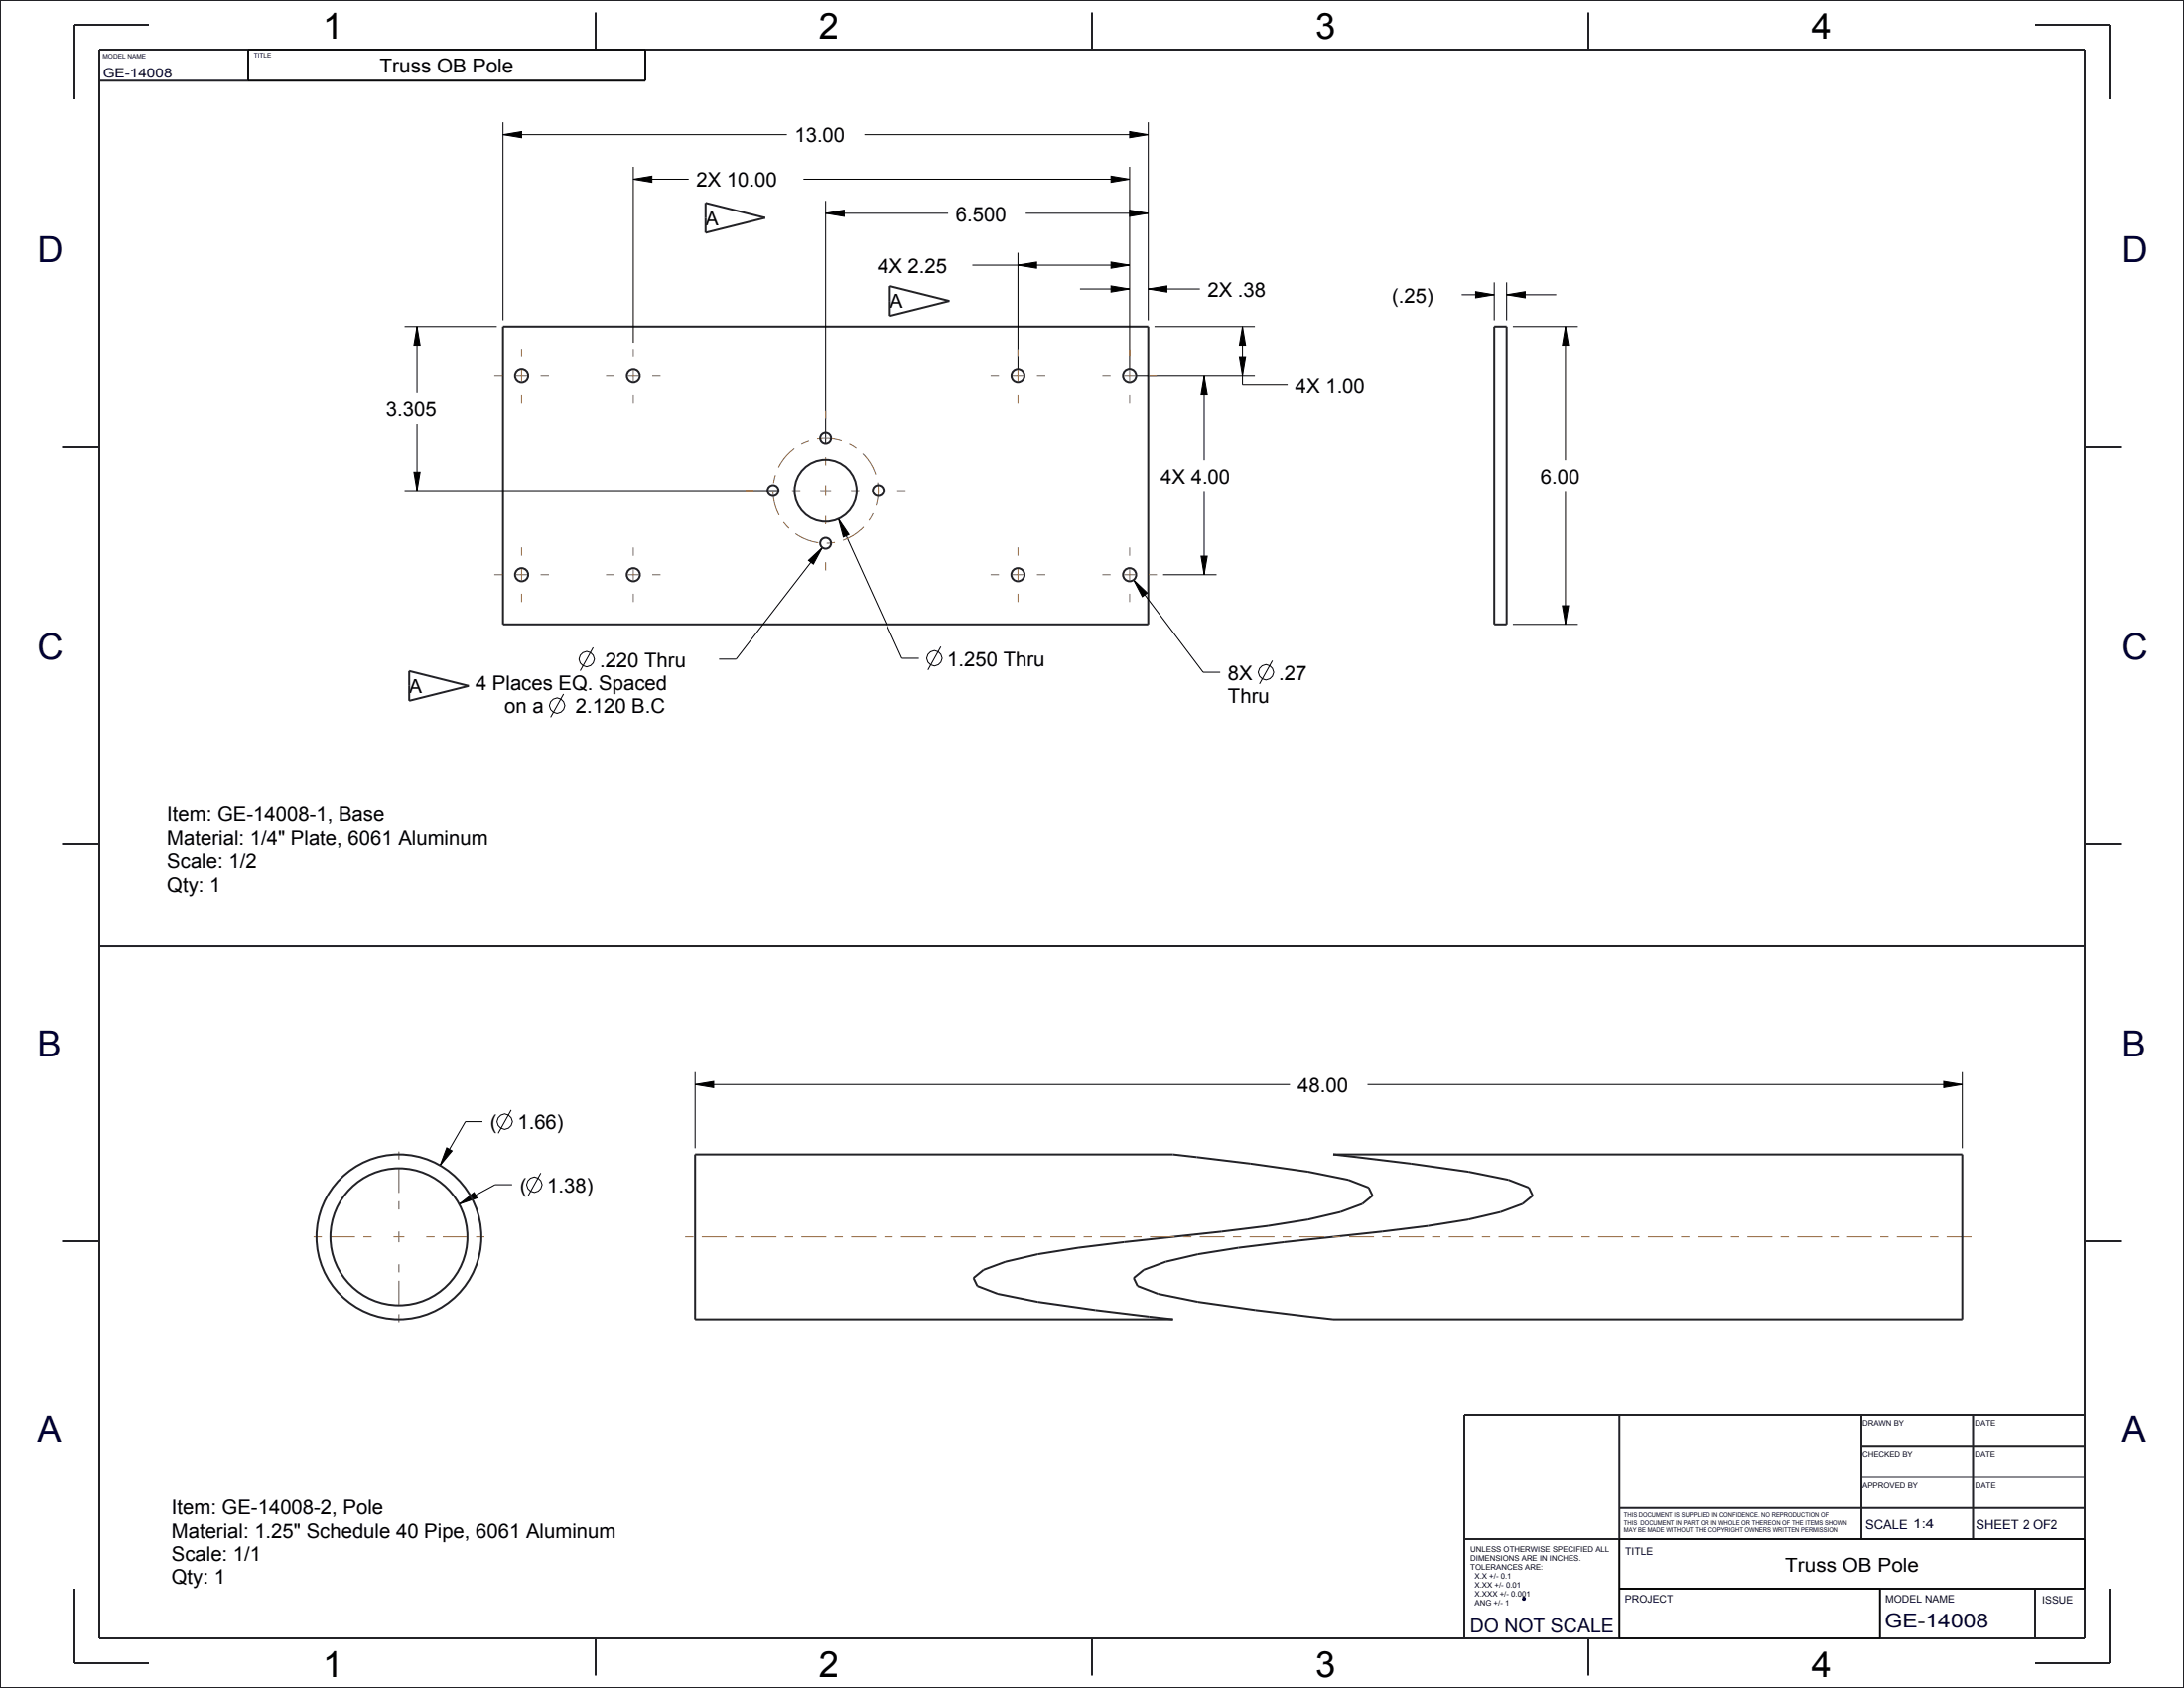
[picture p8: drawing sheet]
<svg xmlns="http://www.w3.org/2000/svg" width="559mm" height="432mm" viewBox="0 0 559 432" stroke-linecap="round" stroke-linejoin="round" font-family="sans-serif">
<path d="M389.6 408.8l.4-.1 .2 .4-.4 .1z" fill="none" stroke="#003" stroke-width=".51"/>
<g fill="#000">
<path d="M128.7 34.5l4.8-.8v1.5zM289 33.7l4.8 .8-4.8 .7zM162 45.8l4.8-.7v1.5zM211.2 54.6l4.8-.8v1.6zM284.3 45.1l4.7 .7-4.7 .8zM289 53.8l4.8 .8-4.8 .8zM260.5 67.8l4.7-.8v1.6zM284.3 73.1l4.7 .8-4.7 .8zM284.3 67l4.7 .8-4.7 .8zM293.8 73.9l4.8-.8v1.6zM377.6 74.6l4.7 .8-4.7 .8zM385.5 75.4l4.8-.8v1.6z"/>
<path d="M106.7 83.5l.8 4.8h-1.6zM308.1 96.2l.8 4.8h-1.6zM317.9 83.5l.8 4.8h-1.6zM317.1 91.5h1.6l-.8 4.7zM400.5 83.5l.8 4.8h-1.6zM105.9 120.7h1.6l-.8 4.8zM214.5 132.7l2.7 4-1.4 .7zM206.9 143.3l3.5-3.2-2.3 4.2zM290 148.4l3.5 3.3-1.2 .9zM307.3 142.3h1.6l-.8 4.7zM399.7 155h1.6l-.8 4.7zM177.9 277.4l4.7-.8v1.6z"/>
<path d="M497.3 276.6l4.8 .8-4.8 .8zM114.3 293.6l1.4 .8-3.1 3.7zM117.5 308l3.8-2.9 .7 1.4z"/>
</g>
<g fill="none" stroke="#000" stroke-width=".25">
<path d="M63.5 12.7h101.6v7.9h-101.6zM128.7 34.5l4.8-.8v1.5zM128.7 31.3v50.6M128.7 34.5h72.6M221.2 34.5h72.6M289 33.7l4.8 .8-4.8 .7zM293.8 31.3v50.6M162 45.8l4.8-.7v1.5zM162 42.7v44.9M162 45.8h14.2M205.6 45.8h83.4M211.2 54.6l4.8-.8v1.6z"/>
<path d="M211.2 51.4v62M211.2 54.6h31.4M262.4 54.6h31.4M284.3 45.1l4.7 .7-4.7 .8zM289 53.8l4.8 .8-4.8 .8zM289 42.7v51.9M248.8 67.8h40.2M260.5 67.8l4.7-.8v1.6zM260.5 64.7v29.9M276.3 73.9h12.7M284.3 73.1l4.7 .8-4.7 .8zM284.3 67l4.7 .8-4.7 .8z"/>
<path d="M293.8 73.9l4.8-.8v1.6zM293.8 73.9h13.2M374 75.4h8.3M377.6 74.6l4.7 .8-4.7 .8zM382.3 72.2v9.7M385.5 75.4l4.8-.8v1.6zM385.5 72.2v9.7M385.5 75.4h12.7M103.5 83.5h23.6M106.7 83.5l.8 4.8h-1.6zM106.7 83.5v17M290.6 96.2h30.5"/>
<path d="M295.4 83.5h25.7M308.1 96.2l.8 4.8h-1.6zM308.1 96.2v21.4M317.1 91.5h1.6l-.8 4.7zM317.9 83.5l.8 4.8h-1.6zM317.9 83.5v15h11.6M387.1 83.5h16.6M400.5 83.5l.8 4.8h-1.6zM400.5 83.5v34.1M106.7 108.5v17M103.5 125.5h95.7M105.9 120.7h1.6l-.8 4.8z"/>
<path d="M214.5 132.7l2.7 4-1.4 .7zM214.5 132.7l16.2 35.7h4.4M308.1 125.6v21.4M400.5 125.6v34.1M206.9 143.3l3.5-3.2-2.3 4.2zM210.4 140.1l-22 28.5h-4.4M290 148.4l3.5 3.3-1.2 .9zM290 148.4l17.8 23.6h4.4M297.6 147h13.7M307.3 142.3h1.6l-.8 4.7zM387.1 159.7h16.6M399.7 155h1.6l-.8 4.7z"/>
<path d="M144.2 177.5l-3.3 6M151.8 165.6l-3.3 6M240.7 165.4l-3.3 6M325.6 169l-3.3 5.9M177.9 277.4l4.7-.8v1.6zM177.9 274.3v19.4M177.9 277.4h152.1M349.9 277.4h152.2M497.3 276.6l4.8 .8-4.8 .8zM502.1 274.3v19.4M114.3 293.6l1.4 .8-3.1 3.7zM123.4 286.9h-4.3l-6.5 11.2"/>
<path d="M130.8 283.9l-3.3 6M117.5 308l3.8-2.9 .7 1.4zM131 303h-4.3l-9.2 5M138.4 300.1l-3.3 5.9M414.3 406.4h119.1v-12.7h-119.1v25.4h66.7v-12.7"/>
<circle cx="150.1" cy="168.6" r="1.95"/>
<circle cx="239" cy="168.4" r="1.95"/>
<circle cx="323.9" cy="172" r="1.95"/>
<circle cx="142.5" cy="180.5" r="1.95"/>
<circle cx="129.1" cy="286.9" r="1.95"/>
<circle cx="136.7" cy="303" r="1.95"/>
</g>
<g fill="none" stroke="#222226" stroke-width=".51">
<path d="M0 0h558.8v431.8h-558.8zM25.4 12.7h508v406.4h-508zM38.1 6.3h-19.1v19.1M63.5 12.7v7.9M152.4 3.2v9.5M165.1 12.7v7.9h-139.7M279.4 3.2v9.5M406.4 3.2v9.5M520.7 6.3h19.1v19.1M180.5 51.9l15.3 3.8-15.3 3.8zM227.7 73.2l15.2 3.8-15.2 3.8zM128.7 83.5h165.1v76.2h-165.1z"/>
<path d="M382.3 83.5h3.2v76.2h-3.2zM15.9 114.3h9.5M533.4 114.3h9.5M104.7 171.7l15.2 3.8-15.2 3.8zM15.9 215.9h9.5M533.4 215.9h9.5M533.4 242.1h-508M300.1 295.3l19.9 2.4 14.7 2 10.3 2.1 5.2 2 1 2-2.6 2.2-5.6 2-8.3 1.9-10.3 1.7-11.8 1.4-36.7 4.2-10.4 1.6-8.2 1.9-5.6 2.1-2.6 2.1 1 2.1 5.2 2 10.2 2 14.8 2.1 19.8 2.4M341.1 295.3l19.9 2.4 14.7 2 10.3 2.1 5.2 2 1 2-2.6 2.2-5.6 2-8.3 1.9-10.3 1.7-11.8 1.4-36.7 4.2-10.4 1.6-8.2 1.9-5.6 2.1-2.6 2.1 1 2.1 5.2 2 10.2 2 14.8 2.1 19.8 2.4M15.9 317.5h9.5M533.4 317.5h9.5M414.3 361.9v57.2"/>
<path d="M476.3 377.8h57.1M476.3 369.9h57.1M476.3 361.9v31.8M504.8 361.9v31.8M533.4 361.9h-158.7v57.2M374.7 393.7h158.7M414.3 385.8h119.1M19 406.4v19h19.1M152.4 419.1v9.5M279.4 419.1v9.5M406.4 419.1v9.5M414.3 406.4h119.1"/>
<path d="M481 406.4v12.7M520.7 406.4v12.7M539.8 406.4v19h-19.1"/>
</g>
<!-- layer: 02___PRT_ALL_AXES -->
<g fill="none" stroke="#963" stroke-width=".25" stroke-dasharray="2.1 2.1 6.4 2.1" stroke-linecap="butt">
<path d="M126.5 96.2h2.7M133.5 89.2v2.8M140.4 96.2h-2.7M155 96.2h2.8M162 89.2v2.8M169 96.2h-2.8M253.5 96.2h2.8M260.5 89.2v2.8M267.4 96.2h-2.8M282 96.2h2.8M289 89.2v2.8M296 96.2h-2.7"/>
<path d="M133.5 103.2v-2.8M162 103.2v-2.8M211.2 105v3.1M211.2 119v-4M260.5 103.2v-2.8M289 103.2v-2.8M190.8 125.5h3M204.8 125.5h-4M211.2 132v4M217.7 125.5h4M224.7 125.5a13.5 13.5 0 0 0-19.8-11.9 13.5 13.5 0 0 0-1.2 23 13.5 13.5 0 0 0 20.9-9.6l.1-1.5M231.7 125.5h-3.1"/>
<path d="M126.5 147h2.7M133.5 140v2.8M133.5 154v-2.8M140.4 147h-2.7M155 147h2.8M162 140v2.8M162 154v-2.8M169 147h-2.7M211.2 145.9v-3M253.5 147h2.7M260.5 140v2.8M260.5 154v-2.8"/>
<path d="M267.4 147h-2.7M282 147h2.8M289 140v2.8M289 154v-2.8M296 147h-2.7M95.1 316.4h-16.4M102.1 309.4v-16.4M109.1 316.4h16.4M175.3 316.4h331M102.1 323.4v16.4"/>
</g>
<g fill="none" stroke="#963" stroke-width=".25">
<path d="M132.1 96.2h2.8M133.5 94.8v2.8M160.6 96.2h2.8M162 94.8v2.8M259.1 96.2h2.8M260.5 94.8v2.8M287.6 96.2h2.8M289 94.8v2.8M209.8 125.5h2.8M211.2 124.1v2.8M132.1 147h2.8M133.5 145.6v2.8"/>
<path d="M160.6 147h2.8M162 145.6v2.8M259.1 147h2.8M260.5 145.6v2.8M287.6 147h2.8M289 145.6v2.8M100.7 316.4h2.8M102.1 315v2.8"/>
</g>
<g fill="none" stroke="#222226" stroke-width=".51">
<path d="M300.1 295.3h-122.2v42.2h122.2M341.1 295.3h161v42.2h-161"/>
<circle cx="133.5" cy="96.2" r="1.68"/>
<circle cx="162" cy="96.2" r="1.65"/>
<circle cx="260.5" cy="96.2" r="1.65"/>
<circle cx="289" cy="96.2" r="1.68"/>
<circle cx="211.2" cy="112" r="1.4"/>
<circle cx="197.8" cy="125.5" r="1.4"/>
<circle cx="211.2" cy="125.5" r="7.9"/>
<circle cx="211.2" cy="138.9" r="1.4"/>
<circle cx="224.7" cy="125.5" r="1.4"/>
<circle cx="133.5" cy="147" r="1.68"/>
<circle cx="162" cy="147" r="1.68"/>
<circle cx="260.5" cy="147" r="1.68"/>
<circle cx="289" cy="147" r="1.68"/>
<circle cx="102.1" cy="316.4" r="21.1"/>
<circle cx="102.1" cy="316.4" r="17.5"/>
</g>
<g font-size="9.2">
<text x="82.5" y="9.9">1</text>
<text x="209.5" y="9.9">2</text>
<text x="336.5" y="9.9">3</text>
<text x="463.5" y="9.9">4</text>
<text x="82.5" y="429">1</text>
<text x="209.5" y="429">2</text>
<text x="336.5" y="429">3</text>
<text x="463.5" y="429">4</text>
</g>
<g font-size="9.2" fill="#003">
<text x="9.5" y="67.1">D</text>
<text x="542.9" y="67.1">D</text>
<text x="9.5" y="168.7">C</text>
<text x="542.9" y="168.7">C</text>
<text x="9.5" y="270.3">B</text>
<text x="542.9" y="270.3">B</text>
<text x="9.5" y="368.7">A</text>
<text x="542.9" y="368.7">A</text>
</g>
<g font-size="5.2">
<text x="203.3" y="36.4">13.00</text>
<text x="178.2" y="47.8">2X 10.00</text>
<text x="244.6" y="56.5">6.500</text>
<text x="224.6" y="69.8">4X 2.25</text>
<text x="309" y="75.9">2X .38</text>
<text x="356.1" y="77.4">(.25)</text>
<text x="331.4" y="100.5">4X 1.00</text>
<text x="98.8" y="106.5">3.305</text>
<text x="297" y="123.6">4X 4.00</text>
<text x="394.2" y="123.6">6.00</text>
<text x="153.4" y="170.6">.220 Thru</text>
<text x="242.4" y="170.4">1.250 Thru</text>
<text x="314.2" y="174">8X</text>
<text x="327.2" y="174">.27</text>
<text x="121.7" y="176.5">4 Places EQ. Spaced</text>
<text x="314.2" y="179.9">Thru</text>
<text x="129.1" y="182.5">on a</text>
<text x="147.3" y="182.5">2.120 B.C</text>
<text x="42.8" y="210.2">Item: GE-14008-1, Base</text>
<text x="42.8" y="216.1">Material: 1/4&quot; Plate, 6061 Aluminum</text>
<text x="42.8" y="222.1">Scale: 1/2</text>
<text x="42.8" y="228">Qty: 1</text>
<text x="332" y="279.4">48.00</text>
<text x="125.4" y="288.9">(</text>
<text x="132.4" y="288.9">1.66)</text>
<text x="133" y="305">(</text>
<text x="140" y="305">1.38)</text>
<text x="43.9" y="387.4">Item: GE-14008-2, Pole</text>
<text x="43.9" y="393.3">Material: 1.25&quot; Schedule 40 Pipe, 6061 Aluminum</text>
<text x="43.9" y="399.3">Scale: 1/1</text>
<text x="43.9" y="405.3">Qty: 1</text>
</g>
<g font-size="5">
<text x="97.2" y="18.6">Truss OB Pole</text>
<text x="180.5" y="57.6">A</text>
<text x="227.7" y="78.8">A</text>
<text x="104.7" y="177.3">A</text>
<text x="456.8" y="402">Truss OB Pole</text>
</g>
<g font-size="5" fill="#003">
<text x="376.1" y="417.6">DO NOT SCALE</text>
<text x="482.2" y="416.2">GE-14008</text>
</g>
<g font-size="3.3" fill="#003">
<text x="26.3" y="19.8">GE-14008</text>
<text x="477.3" y="391">SCALE 1:4</text>
<text x="505.6" y="391.1">SHEET 2 OF2</text>
</g>
<g font-size="2.6" fill="#003">
<text x="415.9" y="397.9">TITLE</text>
<text x="415.8" y="410.1">PROJECT</text>
<text x="482.4" y="410">MODEL NAME</text>
<text x="522.5" y="410.1">ISSUE</text>
</g>
<g font-size="2" fill="#003">
<text x="476.5" y="364.7">DRAWN BY</text>
<text x="505.4" y="364.7">DATE</text>
<text x="476.5" y="372.5">CHECKED BY</text>
<text x="505.3" y="372.5">DATE</text>
<text x="476.6" y="380.8">APPROVED BY</text>
<text x="505.4" y="380.8">DATE</text>
<text x="376.2" y="396.9">UNLESS OTHERWISE SPECIFIED ALL</text>
<text x="376.2" y="399.2">DIMENSIONS ARE IN INCHES.</text>
<text x="376.2" y="401.5">TOLERANCES ARE:</text>
<text x="377.3" y="403.7">X.X +/- 0.1</text>
<text x="377.3" y="406">X.XX +/- 0.01</text>
<text x="377.3" y="408.3">X.XXX +/- 0.001</text>
<text x="377.3" y="410.6">ANG +/- 1</text>
</g>
<g font-size="1.7" fill="#003">
<text x="26.3" y="14.9">MODEL NAME</text>
<text x="65" y="14.8">TITLE</text>
<text x="415.5" y="388.1">THIS DOCUMENT IS SUPPLIED IN CONFIDENCE. NO REPRODUCTION OF</text>
<text x="415.5" y="390">THIS DOCUMENT IN PART OR IN WHOLE OR THEREON OF THE ITEMS SHOWN</text>
<text x="415.5" y="391.9">MAY BE MADE WITHOUT THE COPYRIGHT OWNERS WRITTEN PERMISSION</text>
</g>
</svg>
